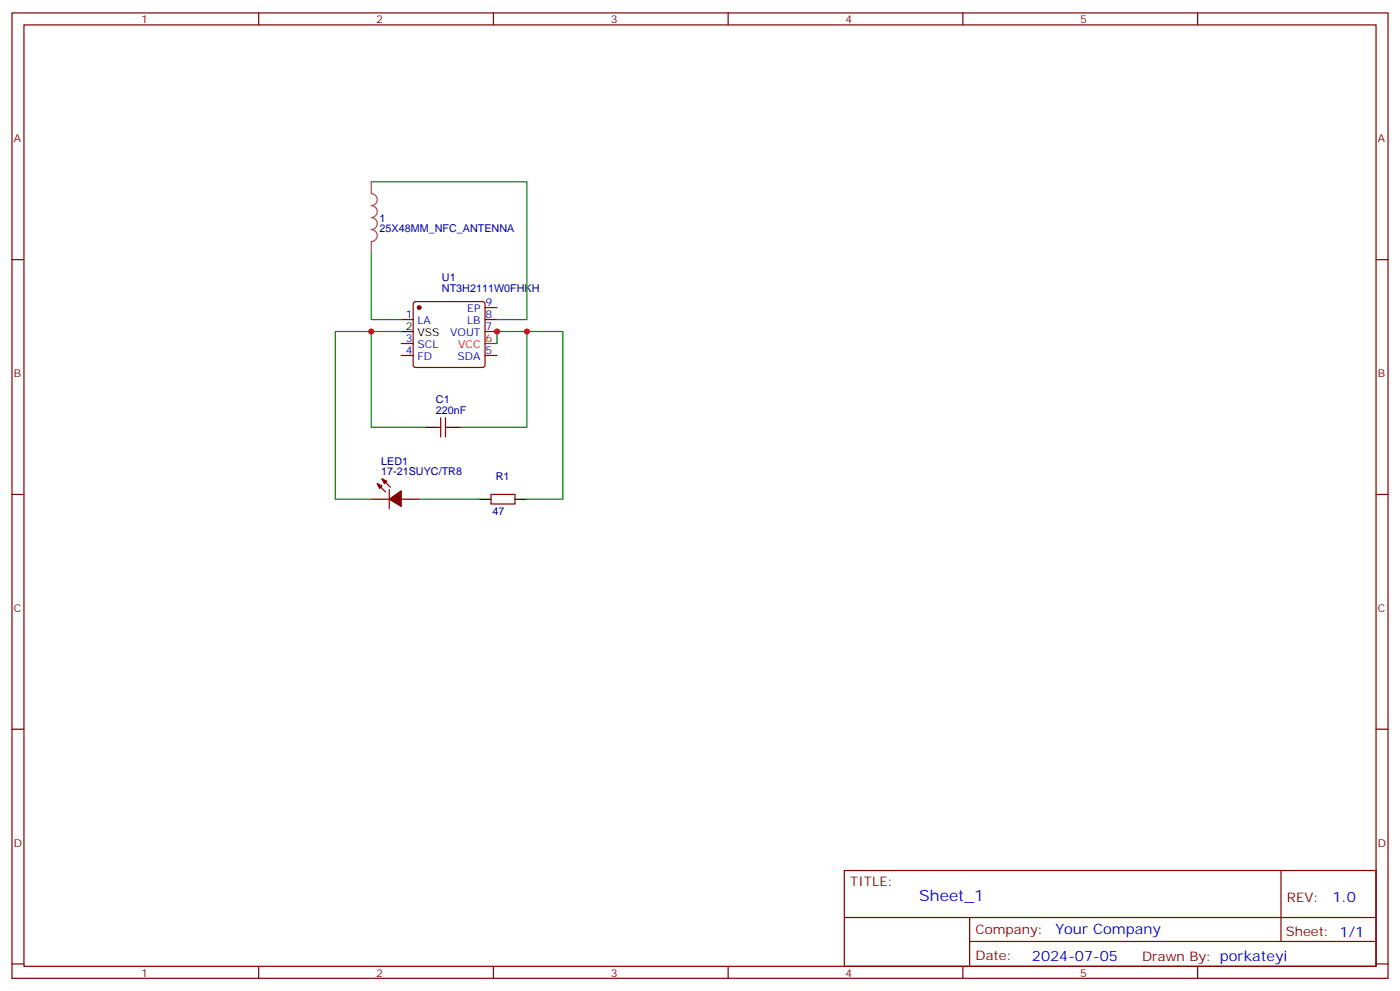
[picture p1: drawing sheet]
<svg xmlns="http://www.w3.org/2000/svg" width="412mm" height="292mm" viewBox="0 0 412 292" stroke-linecap="round" stroke-linejoin="round" font-family="sans-serif">
<g fill="none" stroke="#870000" stroke-width=".35">
<path d="M3.5 3.8h405.4v284.3h-405.4zM7.1 7.3h398.2v277.3h-398.2zM76.2 3.8v3.5M145.3 3.8v3.5M214.5 3.8v3.5M283.6 3.8v3.5M352.8 3.8v3.5M3.5 76.5h3.6M405.3 76.5h3.6M118.2 94.1h3.5M121.9 89l.5-.2h19.8l.5 .2 .2 .5v18l-.3 .5-.4 .2h-19.8l-.5-.2-.2-.5v-18zM142.9 90.6h3.5"/>
<path d="M142.9 94.1h3.5M142.9 97.6h3.5M118.2 104.7h3.5M118.2 101.2h3.5M142.9 104.7h3.5M128.8 125.9h1M129.8 123v5.7M131.2 123v5.7M131.2 125.9h1.1M3.5 145.6h3.6M109.4 147h5.3M111.1 142.5l2.5 2.4"/>
<path d="M112.5 141l2.5 2.5M114.7 144.2v5.7M118.2 147h5.3M144.6 145.6h7.1v2.8h-7.1zM405.3 145.6h3.6M3.5 214.8h3.6M405.3 214.8h3.6M248.7 256.4h156.6v28.2h-156.6zM377.3 256.4v20.9M248.7 270.2h156.5M285.6 277.3h119.6M285.6 270.2v14.2"/>
<path d="M3.5 283.9h3.6M76.2 284.6v3.5M145.3 284.6v3.5M214.5 284.6v3.5M283.6 284.6v3.5M352.8 284.6v3.5M405.3 283.9h3.6"/>
</g>
<path d="M142.9 101.2h3.5" fill="none" stroke="#f00" stroke-width=".35"/>
<path d="M118.2 97.6h3.5M125.2 125.9h3.6M132.3 125.9h3.5M141.1 147h3.5M151.7 147h3.5" fill="none" stroke="#000" stroke-width=".35"/>
<g fill="#870000" stroke="#870000" stroke-width=".35">
<path d="M111.1 142.5l1.4 .7-.7 .7z"/>
<path d="M112.5 141l1.4 .7-.7 .8z"/>
<path d="M114.7 147l3.5-2.4v4.6z"/>
<circle cx="123.5" cy="90.6" r=".53"/>
</g>
<path d="M109.4 53.6v3.4a1.76 1.76 0 0 1 1.7 1.8 1.76 1.76 0 0 1-1.7 1.8 1.76 1.76 0 0 1 1.7 1.7 1.76 1.76 0 0 1-1.7 1.8 1.76 1.76 0 0 1 1.7 1.7 1.76 1.76 0 0 1-1.7 1.8 1.76 1.76 0 0 1 1.7 1.8 1.76 1.76 0 0 1-1.7 1.7M109.4 71.2v3.5" fill="none" stroke="#a64a4a" stroke-width=".35"/>
<path d="M109.4 53.6h45.8v40.5h-8.8M109.4 74.7v19.4h8.8M109.4 97.6h-10.6v49.4h10.6M118.2 97.6h-8.8v28.3h15.8M155.2 97.6h10.6v49.4h-10.6M146.4 101.2v-3.6h8.8v28.3h-19.4M123.5 147h17.6" fill="none" stroke="#008700" stroke-width=".35"/>
<g fill="#c00">
<circle cx="109.4" cy="97.6" r=".88"/>
<circle cx="155.2" cy="97.6" r=".88"/>
<circle cx="146.4" cy="97.6" r=".88"/>
</g>
<text font-size="4.6" fill="#00f" x="270.8" y="265.4">Sheet_1</text>
<g font-size="4.2" fill="#00f">
<text x="392.5" y="265.7">1.0</text>
<text x="310.9" y="275.2">Your Company</text>
<text x="304" y="283">2024-07-05</text>
</g>
<g font-size="3.9" fill="#800">
<text x="250.5" y="261">TITLE:</text>
<text x="379.1" y="265.7">REV:</text>
<text x="287.4" y="275.2">Company:</text>
<text x="378.7" y="275.8">Sheet: 1/1</text>
<text x="287.4" y="282.9">Date:</text>
<text x="336.4" y="282.9">Drawn By: porkateyi</text>
</g>
<g font-size="3.2" fill="#800">
<text x="41.6" y="6.8">1</text>
<text x="110.8" y="6.8">2</text>
<text x="179.9" y="6.8">3</text>
<text x="249.1" y="6.8">4</text>
<text x="318.2" y="6.8">5</text>
<text x="4.1" y="41.9">A</text>
<text x="405.9" y="41.9">A</text>
<text x="4.1" y="111.1">B</text>
<text x="405.9" y="111.1">B</text>
<text x="4.1" y="180.2">C</text>
<text x="405.9" y="180.2">C</text>
<text x="4.1" y="249.3">D</text>
<text x="405.9" y="249.3">D</text>
<text x="41.6" y="287.6">1</text>
<text x="110.8" y="287.6">2</text>
<text x="179.9" y="287.6">3</text>
<text x="249.1" y="287.6">4</text>
<text x="318.2" y="287.6">5</text>
</g>
<g font-size="3.2" fill="#000080">
<text x="111.8" y="65.3">1</text>
<text x="111.8" y="68.4">25X48MM_NFC_ANTENNA</text>
<text x="130.2" y="82.7">U1</text>
<text x="130.2" y="85.9">NT3H2111W0FHKH</text>
<text x="128.4" y="118.8">C1</text>
<text x="128.4" y="122">220nF</text>
<text x="112.3" y="136.8">LED1</text>
<text x="112.3" y="140">17-21SUYC/TR8</text>
<text x="146.1" y="141.4">R1</text>
<text x="145.1" y="151.7">47</text>
</g>
<g font-size="3.2" fill="#00f">
<text x="119.5" y="93.8">1</text>
<text x="123" y="95.5">LA</text>
<text x="137.6" y="95.5">LB</text>
<text x="137.7" y="92">EP</text>
<text x="143.1" y="90.2">9</text>
<text x="143.1" y="93.8">8</text>
<text x="119.5" y="100.8">3</text>
<text x="132.6" y="99.1">VOUT</text>
<text x="143.1" y="97.3">7</text>
<text x="119.5" y="104.4">4</text>
<text x="123" y="106.1">FD</text>
<text x="123" y="102.6">SCL</text>
<text x="134.8" y="106.1">SDA</text>
<text x="143.1" y="104.4">5</text>
</g>
<g font-size="3.2">
<text x="119.5" y="97.3">2</text>
<text x="123" y="99.1">VSS</text>
</g>
<g font-size="3.2" fill="#f00">
<text x="143.1" y="100.8">6</text>
<text x="135" y="102.6">VCC</text>
</g>
</svg>
